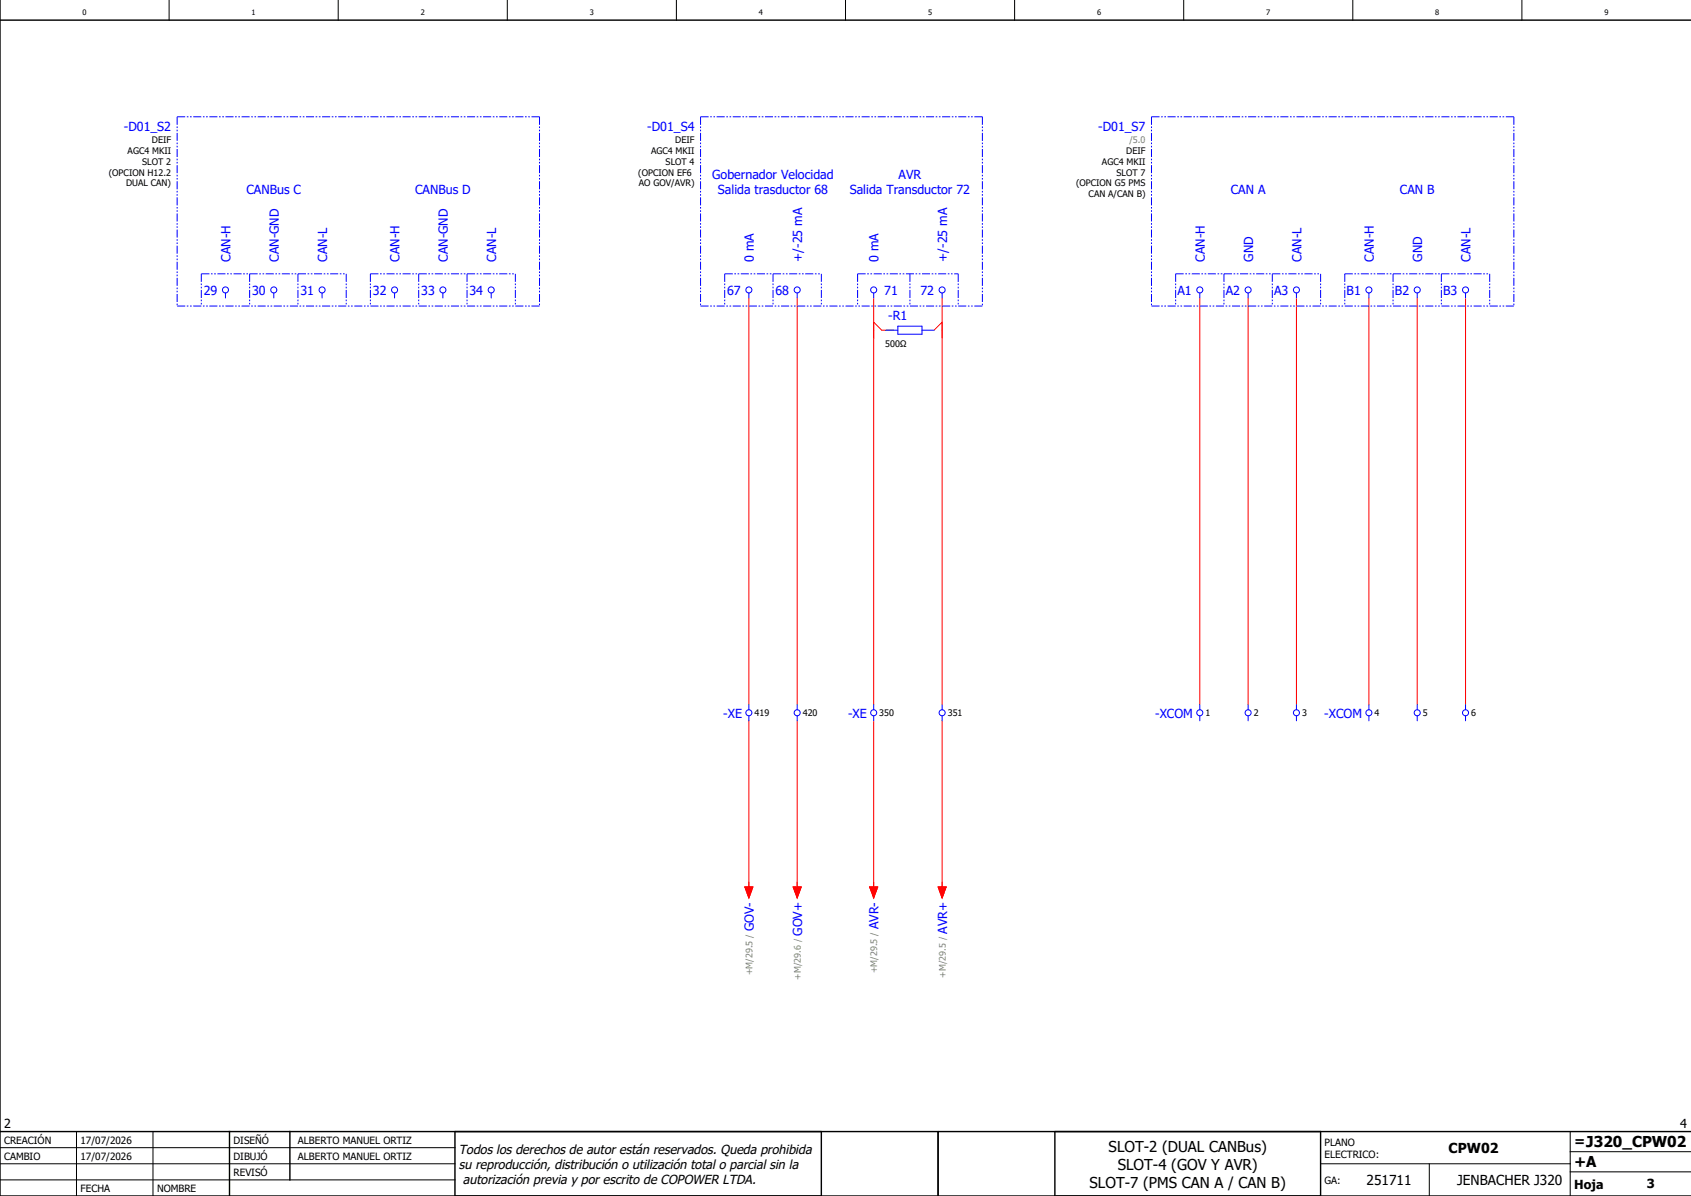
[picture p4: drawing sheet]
<svg xmlns="http://www.w3.org/2000/svg" width="420mm" height="297mm" viewBox="0 0 420 297" stroke-linecap="round" stroke-linejoin="round" font-family="sans-serif">
<g fill="none" stroke="#000" stroke-width=".25">
<path d="M42 0v5M84 0v5M126 0v5M168 0v5M210 0v5M252 0v5M294 0v5M336 0v5M378 0v5M0 285h113M0 293h113M0 289h113"/>
<path d="M19 281v16M38 281v16M328 289h62M355 289v8M390 291h30M390 281v16M390 286h30"/>
</g>
<path d="M0 5h420M0 0v297h420M0 281h420M57 281v16M72 281v12M113 281v16M204 281v16M233 281v16M262 281v16M328 281v16" fill="none" stroke="#000" stroke-width=".35"/>
<g fill="none" stroke="#f00" stroke-width=".25">
<path d="M186 74v101M198 74v101M217 74v101M234 74v101M298 74v101M310 74v101M322 74v101M340 74v101M352 74v101M364 74v101M217 80l2 2h3M234 80l-2 2"/>
<path d="M186 179v42M198 179v42M217 179v42M234 179v42M185 220.3h2l-1 2.7zM197 220.3h2l-1 2.7zM216 220.3h2l-1 2.7zM233 220.3h2l-1 2.7z"/>
</g>
<g fill="none" stroke="#00f" stroke-width=".25" stroke-dasharray="2 .4 .4 .4 .4 .4" stroke-linecap="butt">
<path d="M44 29h90M44 29v47M134 29v47M174 29h70M174 29v47M244 29v47M286 29h90M286 29v47M376 29v47M44 76h90M50 68v8M50 68h36"/>
<path d="M62 68v8M74 68v8M86 68v8M92 68v8M92 68h36M104 68v8M116 68v8M128 68v8M174 76h70M180 68v8M180 68h24M192 68v8"/>
<path d="M204 68v8M213 68v8M213 68h25M226 68v8M238 68v8M286 76h90M292 68v8M292 68h36M304 68v8M316 68v8M328 68v8M334 68v8"/>
<path d="M334 68h36M346 68v8M358 68v8M370 68v8"/>
</g>
<g fill="none" stroke="#00f" stroke-width=".25">
<path d="M56 72.8v1.2M68 72.8v1.2M80 72.8v1.2M98 72.8v1.2M110 72.8v1.2M122 72.8v1.2M186 72.8v1.2M198 72.8v1.2M217 72.8v1.2M234 72.8v1.2M298 72.8v1.2M310 72.8v1.2"/>
<path d="M322 72.8v1.2M340 72.8v1.2M352 72.8v1.2M364 72.8v1.2M220 82h3M223 81h6v2h-6zM229 82h3M186 175v1.3M186 177.8v1.2M198 175v1.3M198 177.8v1.2M217 175v1.3"/>
<path d="M217 177.8v1.2M234 175v1.3M234 177.8v1.2M298 175v1.3M298 177.8v1.2M310 175v1.3M310 177.8v1.2M322 175v1.3M322 177.8v1.2M340 175v1.3M340 177.8v1.2M352 175v1.3"/>
<path d="M352 177.8v1.2M364 175v1.3M364 177.8v1.2"/>
<circle cx="56" cy="72" r=".75"/>
<circle cx="68" cy="72" r=".75"/>
<circle cx="80" cy="72" r=".75"/>
<circle cx="98" cy="72" r=".75"/>
<circle cx="110" cy="72" r=".75"/>
<circle cx="122" cy="72" r=".75"/>
<circle cx="186" cy="72" r=".75"/>
<circle cx="198" cy="72" r=".75"/>
<circle cx="217" cy="72" r=".75"/>
<circle cx="234" cy="72" r=".75"/>
<circle cx="298" cy="72" r=".75"/>
<circle cx="310" cy="72" r=".75"/>
<circle cx="322" cy="72" r=".75"/>
<circle cx="340" cy="72" r=".75"/>
<circle cx="352" cy="72" r=".75"/>
<circle cx="364" cy="72" r=".75"/>
<circle cx="186" cy="177" r=".75"/>
<circle cx="198" cy="177" r=".75"/>
<circle cx="217" cy="177" r=".75"/>
<circle cx="234" cy="177" r=".75"/>
<circle cx="298" cy="177" r=".75"/>
<circle cx="310" cy="177" r=".75"/>
<circle cx="322" cy="177" r=".75"/>
<circle cx="340" cy="177" r=".75"/>
<circle cx="352" cy="177" r=".75"/>
<circle cx="364" cy="177" r=".75"/>
</g>
<g fill="#f00" stroke="#f00" stroke-width=".25">
<path d="M185 220.3h2l-1 2.7z"/>
<path d="M197 220.3h2l-1 2.7z"/>
<path d="M216 220.3h2l-1 2.7z"/>
<path d="M233 220.3h2l-1 2.7z"/>
</g>
<g font-size="3.7">
<text x="275.4" y="286">SLOT-2 (DUAL CANBus)</text>
<text x="277.6" y="290.5">SLOT-4 (GOV Y AVR)</text>
<text x="391" y="289.8">+A</text>
<text x="270.6" y="295">SLOT-7 (PMS CAN A / CAN B)</text>
</g>
<g font-size="3.4">
<text x="359.8" y="286.4">CPW02</text>
<text x="391" y="284.6">=J320_CPW02</text>
<text x="339.4" y="294.4">251711</text>
<text x="361.9" y="294.4">JENBACHER J320</text>
</g>
<g font-size="3.2">
<text x="114" y="286.5">Todos los derechos de autor están reservados. Queda prohibida</text>
<text x="114" y="290.2">su reproducción, distribución o utilización total o parcial sin la</text>
<text x="115" y="294">autorización previa y por escrito de COPOWER LTDA.</text>
</g>
<g font-size="3.1" fill="#00f">
<text x="30.8" y="32.6">-D01_S2</text>
<text x="160.8" y="32.6">-D01_S4</text>
<text x="272.8" y="32.6">-D01_S7</text>
<text x="176.9" y="44.4">Gobernador Velocidad</text>
<text x="223.2" y="44.4">AVR</text>
<text x="61.2" y="48.2">CANBus C</text>
<text x="103.1" y="48.2">CANBus D</text>
<text x="178.3" y="48.1">Salida trasductor 68</text>
<text x="211.1" y="48.1">Salida Transductor 72</text>
<text x="305.7" y="48.2">CAN A</text>
<text x="347.7" y="48.2">CAN B</text>
<text x="57.2" y="65" transform="rotate(-90 57.2 65)">CAN-H</text>
<text x="69.2" y="65" transform="rotate(-90 69.2 65)">CAN-GND</text>
<text x="81.2" y="65" transform="rotate(-90 81.2 65)">CAN-L</text>
<text x="99.2" y="65" transform="rotate(-90 99.2 65)">CAN-H</text>
<text x="111.2" y="65" transform="rotate(-90 111.2 65)">CAN-GND</text>
<text x="123.2" y="65" transform="rotate(-90 123.2 65)">CAN-L</text>
<text x="187.2" y="65" transform="rotate(-90 187.2 65)">0 mA</text>
<text x="199.2" y="65" transform="rotate(-90 199.2 65)">+/-25 mA</text>
<text x="218.2" y="65" transform="rotate(-90 218.2 65)">0 mA</text>
<text x="235.2" y="65" transform="rotate(-90 235.2 65)">+/-25 mA</text>
<text x="299.2" y="65" transform="rotate(-90 299.2 65)">CAN-H</text>
<text x="311.2" y="65" transform="rotate(-90 311.2 65)">GND</text>
<text x="323.2" y="65" transform="rotate(-90 323.2 65)">CAN-L</text>
<text x="341.2" y="65" transform="rotate(-90 341.2 65)">CAN-H</text>
<text x="353.2" y="65" transform="rotate(-90 353.2 65)">GND</text>
<text x="365.2" y="65" transform="rotate(-90 365.2 65)">CAN-L</text>
<text x="50.6" y="73.2">29</text>
<text x="62.6" y="73.2">30</text>
<text x="74.6" y="73.2">31</text>
<text x="92.6" y="73.2">32</text>
<text x="104.6" y="73.2">33</text>
<text x="116.6" y="73.2">34</text>
<text x="180.6" y="73.2">67</text>
<text x="192.6" y="73.2">68</text>
<text x="219.6" y="73.2">71</text>
<text x="228.6" y="73.2">72</text>
<text x="292.4" y="73.2">A1</text>
<text x="304.4" y="73.2">A2</text>
<text x="316.4" y="73.2">A3</text>
<text x="334.5" y="73.2">B1</text>
<text x="346.5" y="73.2">B2</text>
<text x="358.5" y="73.2">B3</text>
<text x="220.6" y="79.4">-R1</text>
<text x="179.6" y="178.2">-XE</text>
<text x="210.6" y="178.2">-XE</text>
<text x="286.9" y="178.2">-XCOM</text>
<text x="328.9" y="178.2">-XCOM</text>
<text x="187.2" y="231.3" transform="rotate(-90 187.2 231.3)">GOV-</text>
<text x="199.2" y="232.4" transform="rotate(-90 199.2 232.4)">GOV+</text>
<text x="218.2" y="230.8" transform="rotate(-90 218.2 230.8)">AVR-</text>
<text x="235.2" y="231.9" transform="rotate(-90 235.2 231.9)">AVR+</text>
</g>
<g font-size="3.1">
<text x="1" y="280">2</text>
<text x="417.3" y="280">4</text>
<text x="391" y="295.2">Hoja</text>
<text x="409" y="295">3</text>
</g>
<g font-size="2.5">
<text x="1" y="284">CREACIÓN</text>
<text x="20" y="284">17/07/2026</text>
<text x="58" y="284">DISEÑÓ</text>
<text x="74" y="284">ALBERTO MANUEL ORTIZ</text>
<text x="329" y="284.5">PLANO</text>
<text x="329" y="287.5">ELECTRICO:</text>
<text x="1" y="288">CAMBIO</text>
<text x="20" y="288">17/07/2026</text>
<text x="58" y="292">REVISÓ</text>
<text x="58" y="288">DIBUJÓ</text>
<text x="74" y="288">ALBERTO MANUEL ORTIZ</text>
<text x="329" y="294">GA:</text>
<text x="20" y="296">FECHA</text>
<text x="39" y="296">NOMBRE</text>
</g>
<g font-size="2.2">
<text x="37.7" y="35.5">DEIF</text>
<text x="167.7" y="35.5">DEIF</text>
<text x="31.7" y="38.2">AGC4 MKII</text>
<text x="35.3" y="40.9">SLOT 2</text>
<text x="161.7" y="38.2">AGC4 MKII</text>
<text x="165.3" y="40.9">SLOT 4</text>
<text x="273.7" y="40.9">AGC4 MKII</text>
<text x="279.7" y="38.2">DEIF</text>
<text x="27" y="43.6">(OPCION H12.2</text>
<text x="31.3" y="46.3">DUAL CAN)</text>
<text x="158.5" y="43.6">(OPCION EF6</text>
<text x="158.7" y="46.3">AO GOV/AVR)</text>
<text x="267.3" y="46.3">(OPCION G5 PMS</text>
<text x="277.3" y="43.6">SLOT 7</text>
<text x="270.4" y="49">CAN A/CAN B)</text>
<text x="219.9" y="86.2">500Ω</text>
<text x="187.4" y="177.9">419</text>
<text x="199.4" y="177.9">420</text>
<text x="218.4" y="177.9">350</text>
<text x="235.4" y="177.9">351</text>
<text x="299.4" y="177.9">1</text>
<text x="311.4" y="177.9">2</text>
<text x="323.4" y="177.9">3</text>
<text x="341.4" y="177.9">4</text>
<text x="353.4" y="177.9">5</text>
<text x="365.4" y="177.9">6</text>
</g>
<g font-size="2.2" fill="#7ca552">
<text x="280.5" y="35.5">/5.0</text>
<text x="186.9" y="242.2" transform="rotate(-90 186.9 242.2)">+M/29.5 /</text>
<text x="198.9" y="243.3" transform="rotate(-90 198.9 243.3)">+M/29.6 /</text>
<text x="217.9" y="241.7" transform="rotate(-90 217.9 241.7)">+M/29.5 /</text>
<text x="234.9" y="242.8" transform="rotate(-90 234.9 242.8)">+M/29.5 /</text>
</g>
<g font-size="1.9">
<text x="20.5" y="3.6">0</text>
<text x="62.5" y="3.6">1</text>
<text x="104.5" y="3.6">2</text>
<text x="146.5" y="3.6">3</text>
<text x="188.5" y="3.6">4</text>
<text x="230.5" y="3.6">5</text>
<text x="272.5" y="3.6">6</text>
<text x="314.5" y="3.6">7</text>
<text x="356.5" y="3.6">8</text>
<text x="398.5" y="3.6">9</text>
</g>
</svg>
